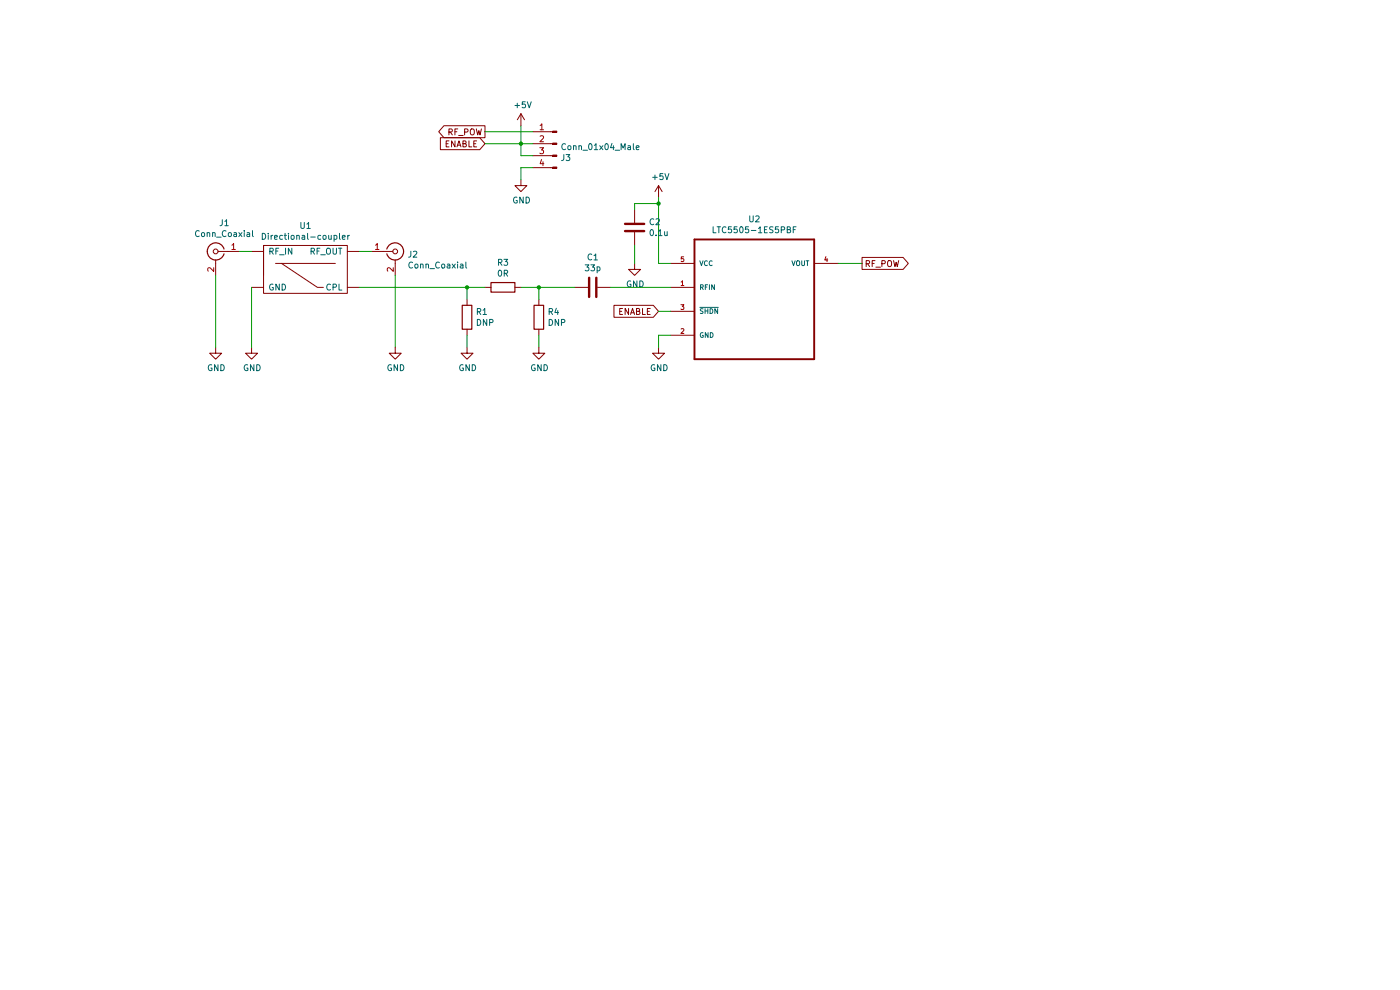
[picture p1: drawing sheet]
EESchema Schematic File Version 4
EELAYER 30 0
EELAYER END
$Descr A4 11693 8268
encoding utf-8
Sheet 1 1
Title ""
Date ""
Rev ""
Comp ""
Comment1 ""
Comment2 ""
Comment3 ""
Comment4 ""
$EndDescr
$Comp
L Connector:Conn_Coaxial J1
U 1 1
P 1800 2100
F 0 "J1" H 1728 2338 50  0000 C CNN
F 1 "Conn_Coaxial" H 1728 2247 50  0000 C CNN
F 2 "Connector_Coaxial:SMA_Samtec_SMA-J-P-X-ST-EM1_EdgeMount" H 1800 2100 50  0001 C CNN
F 3 " ~" H 1800 2100 50  0001 C CNN
	1    1800 2100
	-1   0    0    -1  
$EndComp
$Comp
L power:GND #PWR01
U 1 1
P 1800 2900
F 0 "#PWR01" H 1800 2650 50  0001 C CNN
F 1 "GND" H 1805 2727 50  0000 C CNN
F 2 "" H 1800 2900 50  0001 C CNN
F 3 "" H 1800 2900 50  0001 C CNN
	1    1800 2900
	1    0    0    -1  
$EndComp
$Comp
L power:GND #PWR02
U 1 1
P 2100 2900
F 0 "#PWR02" H 2100 2650 50  0001 C CNN
F 1 "GND" H 2105 2727 50  0000 C CNN
F 2 "" H 2100 2900 50  0001 C CNN
F 3 "" H 2100 2900 50  0001 C CNN
	1    2100 2900
	1    0    0    -1  
$EndComp
$Comp
L Connector:Conn_Coaxial J2
U 1 1
P 3300 2100
F 0 "J2" H 3400 2075 50  0000 L CNN
F 1 "Conn_Coaxial" H 3400 1984 50  0000 L CNN
F 2 "Connector_Coaxial:SMA_Samtec_SMA-J-P-X-ST-EM1_EdgeMount" H 3300 2100 50  0001 C CNN
F 3 " ~" H 3300 2100 50  0001 C CNN
	1    3300 2100
	1    0    0    -1  
$EndComp
$Comp
L power:GND #PWR03
U 1 1
P 3300 2900
F 0 "#PWR03" H 3300 2650 50  0001 C CNN
F 1 "GND" H 3305 2727 50  0000 C CNN
F 2 "" H 3300 2900 50  0001 C CNN
F 3 "" H 3300 2900 50  0001 C CNN
	1    3300 2900
	1    0    0    -1  
$EndComp
Wire Wire Line
	3100 2100 3000 2100
$Comp
L Device:R R1
U 1 1
P 3900 2650
F 0 "R1" H 3970 2696 50  0000 L CNN
F 1 "DNP" H 3970 2605 50  0000 L CNN
F 2 "Resistor_SMD:R_0603_1608Metric" V 3830 2650 50  0001 C CNN
F 3 "~" H 3900 2650 50  0001 C CNN
	1    3900 2650
	1    0    0    -1  
$EndComp
$Comp
L Device:R R4
U 1 1
P 4500 2650
F 0 "R4" H 4430 2604 50  0000 R CNN
F 1 "DNP" H 4430 2695 50  0000 R CNN
F 2 "Resistor_SMD:R_0603_1608Metric" V 4430 2650 50  0001 C CNN
F 3 "~" H 4500 2650 50  0001 C CNN
	1    4500 2650
	-1   0    0    1   
$EndComp
$Comp
L power:GND #PWR04
U 1 1
P 3900 2900
F 0 "#PWR04" H 3900 2650 50  0001 C CNN
F 1 "GND" H 3905 2727 50  0000 C CNN
F 2 "" H 3900 2900 50  0001 C CNN
F 3 "" H 3900 2900 50  0001 C CNN
	1    3900 2900
	1    0    0    -1  
$EndComp
$Comp
L power:GND #PWR07
U 1 1
P 4500 2900
F 0 "#PWR07" H 4500 2650 50  0001 C CNN
F 1 "GND" H 4505 2727 50  0000 C CNN
F 2 "" H 4500 2900 50  0001 C CNN
F 3 "" H 4500 2900 50  0001 C CNN
	1    4500 2900
	1    0    0    -1  
$EndComp
$Comp
L Device:C C1
U 1 1
P 4950 2400
F 0 "C1" V 4698 2400 50  0000 C CNN
F 1 "33p" V 4789 2400 50  0000 C CNN
F 2 "Capacitor_SMD:C_0603_1608Metric" H 4988 2250 50  0001 C CNN
F 3 "~" H 4950 2400 50  0001 C CNN
	1    4950 2400
	0    1    1    0   
$EndComp
$Comp
L rf-detector-rescue:LTC5505-1ES5PBF-LTC5505-1ES5PBF U2
U 1 1
P 6300 2400
F 0 "U2" H 6300 2970 50  0000 C CNN
F 1 "LTC5505-1ES5PBF" H 6300 2879 50  0000 C CNN
F 2 "rf-detector:SOT95P280X100-5N" H 6300 2400 50  0001 L BNN
F 3 "LTC5505-1ES5#PBF" H 6300 2400 50  0001 L BNN
F 4 "SOT-23-5" H 6300 2400 50  0001 L BNN "Field4"
F 5 "61M3336" H 6300 2400 50  0001 L BNN "Field5"
F 6 "1345595" H 6300 2400 50  0001 L BNN "Field6"
F 7 "Linear Technology" H 6300 2400 50  0001 L BNN "Field7"
	1    6300 2400
	1    0    0    -1  
$EndComp
Wire Wire Line
	5100 2400 5600 2400
$Comp
L power:+5V #PWR09
U 1 1
P 5500 1650
F 0 "#PWR09" H 5500 1500 50  0001 C CNN
F 1 "+5V" H 5515 1823 50  0000 C CNN
F 2 "" H 5500 1650 50  0001 C CNN
F 3 "" H 5500 1650 50  0001 C CNN
	1    5500 1650
	1    0    0    -1  
$EndComp
Wire Wire Line
	5500 2200 5600 2200
$Comp
L power:GND #PWR010
U 1 1
P 5500 2900
F 0 "#PWR010" H 5500 2650 50  0001 C CNN
F 1 "GND" H 5505 2727 50  0000 C CNN
F 2 "" H 5500 2900 50  0001 C CNN
F 3 "" H 5500 2900 50  0001 C CNN
	1    5500 2900
	1    0    0    -1  
$EndComp
Wire Wire Line
	5500 2800 5600 2800
$Comp
L Device:C C2
U 1 1
P 5300 1900
F 0 "C2" H 5185 1854 50  0000 R CNN
F 1 "0.1u" H 5185 1945 50  0000 R CNN
F 2 "Capacitor_SMD:C_0603_1608Metric" H 5338 1750 50  0001 C CNN
F 3 "~" H 5300 1900 50  0001 C CNN
	1    5300 1900
	-1   0    0    1   
$EndComp
Wire Wire Line
	5500 1650 5500 1700
Wire Wire Line
	5300 1750 5300 1700
Wire Wire Line
	5300 1700 5500 1700
Connection ~ 5500 1700
Wire Wire Line
	5500 1700 5500 2200
$Comp
L power:GND #PWR08
U 1 1
P 5300 2200
F 0 "#PWR08" H 5300 1950 50  0001 C CNN
F 1 "GND" H 5305 2027 50  0000 C CNN
F 2 "" H 5300 2200 50  0001 C CNN
F 3 "" H 5300 2200 50  0001 C CNN
	1    5300 2200
	1    0    0    -1  
$EndComp
Wire Wire Line
	5300 2050 5300 2200
Wire Wire Line
	5600 2600 5500 2600
$Comp
L Connector:Conn_01x04_Male J3
U 1 1
P 4650 1200
F 0 "J3" H 4622 1082 50  0000 R CNN
F 1 "Conn_01x04_Male" H 4622 1173 50  0000 R CNN
F 2 "Connector_PinHeader_2.54mm:PinHeader_1x04_P2.54mm_Horizontal" H 4650 1200 50  0001 C CNN
F 3 "~" H 4650 1200 50  0001 C CNN
	1    4650 1200
	-1   0    0    -1  
$EndComp
$Comp
L power:+5V #PWR05
U 1 1
P 4350 1050
F 0 "#PWR05" H 4350 900 50  0001 C CNN
F 1 "+5V" H 4365 1223 50  0000 C CNN
F 2 "" H 4350 1050 50  0001 C CNN
F 3 "" H 4350 1050 50  0001 C CNN
	1    4350 1050
	1    0    0    -1  
$EndComp
$Comp
L power:GND #PWR06
U 1 1
P 4350 1500
F 0 "#PWR06" H 4350 1250 50  0001 C CNN
F 1 "GND" H 4355 1327 50  0000 C CNN
F 2 "" H 4350 1500 50  0001 C CNN
F 3 "" H 4350 1500 50  0001 C CNN
	1    4350 1500
	1    0    0    -1  
$EndComp
Text GLabel 4050 1200 0    50   Input ~ 0
ENABLE
Text GLabel 4050 1100 0    50   Output ~ 0
RF_POW
Text GLabel 5500 2600 0    50   Input ~ 0
ENABLE
Text GLabel 7200 2200 2    50   Output ~ 0
RF_POW
Wire Wire Line
	7000 2200 7200 2200
$Comp
L rf-parts:Directional-coupler U1
U 1 1
P 2550 1900
F 0 "U1" H 2550 1915 50  0000 C CNN
F 1 "Directional-coupler" H 2550 1824 50  0000 C CNN
F 2 "rf-parts:D17W+" H 2550 1900 50  0001 C CNN
F 3 "" H 2550 1900 50  0001 C CNN
	1    2550 1900
	1    0    0    -1  
$EndComp
Wire Wire Line
	2000 2100 2100 2100
$Comp
L Device:R R3
U 1 1
P 4200 2400
F 0 "R3" V 3993 2400 50  0000 C CNN
F 1 "0R" V 4084 2400 50  0000 C CNN
F 2 "Resistor_SMD:R_0603_1608Metric" V 4130 2400 50  0001 C CNN
F 3 "~" H 4200 2400 50  0001 C CNN
	1    4200 2400
	0    1    1    0   
$EndComp
Wire Wire Line
	1800 2300 1800 2900
Wire Wire Line
	2100 2400 2100 2900
Wire Wire Line
	3300 2300 3300 2900
Wire Wire Line
	3000 2400 3900 2400
Wire Wire Line
	3900 2500 3900 2400
Connection ~ 3900 2400
Wire Wire Line
	3900 2400 4050 2400
Wire Wire Line
	3900 2800 3900 2900
Wire Wire Line
	4500 2800 4500 2900
Wire Wire Line
	4350 2400 4500 2400
Wire Wire Line
	4500 2400 4500 2500
Connection ~ 4500 2400
Wire Wire Line
	5500 2800 5500 2900
Wire Wire Line
	4500 2400 4800 2400
Wire Wire Line
	4050 1100 4450 1100
Wire Wire Line
	4050 1200 4350 1200
Wire Wire Line
	4450 1400 4350 1400
Wire Wire Line
	4350 1400 4350 1500
Wire Wire Line
	4450 1300 4350 1300
Wire Wire Line
	4350 1300 4350 1200
Connection ~ 4350 1200
Wire Wire Line
	4350 1200 4450 1200
Wire Wire Line
	4350 1200 4350 1050
$EndSCHEMATC
